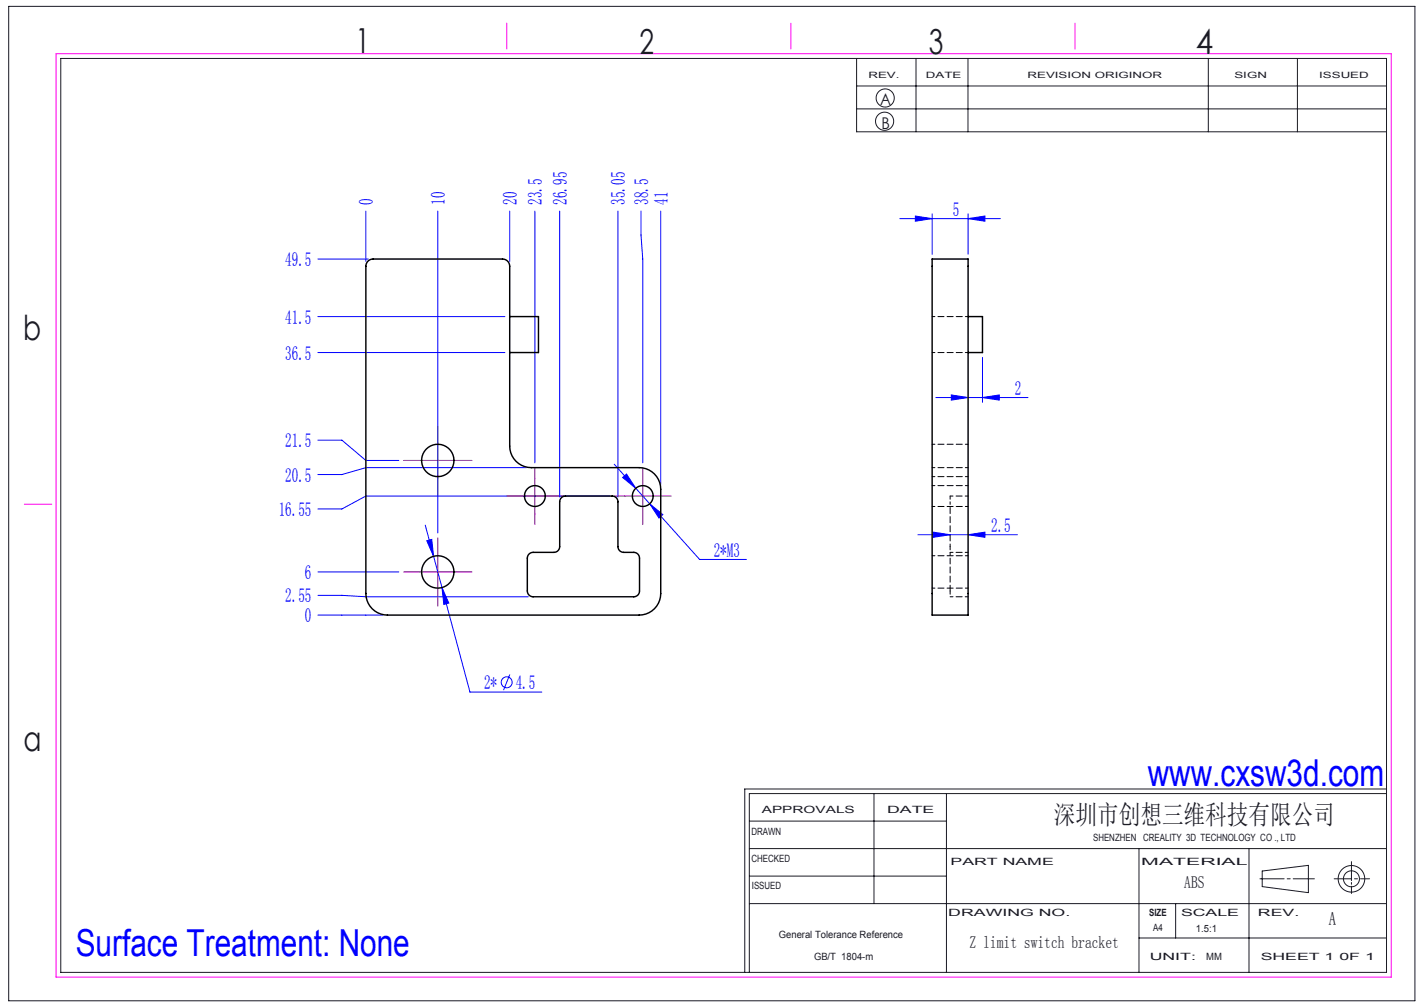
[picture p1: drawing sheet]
<svg xmlns="http://www.w3.org/2000/svg" width="297mm" height="210mm" viewBox="0 0 297 210" stroke-linecap="round" stroke-linejoin="round" font-family="sans-serif">
<g fill="none" stroke="#191924" stroke-width=".21">
<path d="M1.8 1.3h293.3v207.4h-293.3zM12.7 12.2h276.5v190.6h-276.5zM178.7 12.2v15.3h110.5M178.7 17.9h110.5M191.1 12.2v15.3M201.9 12.2v15.3M252 12.2v15.3M270.6 12.2v15.3M178.7 22.7h110.5M156.3 177h132.9M156.3 171.2h41.1M182.3 165.5v22.9"/>
<path d="M197.4 165.5v37.3M237.6 177v25.8M260.5 177v25.8M281.9 179.7v4M289.2 165.5h-132.9v37.3M289.2 164.5h-133.9v38.3M156.3 188.4h132.9M156.3 182.7h41.1M237.6 195.6h51.6M245.2 188.4v7.2M262.8 183.3h5M263.3 181.6l9.6-1.1v5.7l-9.6-1.3z"/>
<path d="M268.5 183.3h.6M269.7 183.3h4.4M278.3 183.3h3.6M281.9 184v.4M281.9 184.8v1.5M282.5 183.3h.6M283.8 183.3h1.9"/>
<circle cx="184.5" cy="25.3" r="1.89"/>
<circle cx="184.6" cy="20.4" r="1.89"/>
<circle cx="281.9" cy="183.3" r="1.67"/>
<circle cx="281.9" cy="183.3" r="2.77"/>
</g>
<path d="M11.7 11.2h278.5v192.6h-278.5zM105.7 4.8v5.4M165 4.8v5.4M224.2 4.8v5.4M5.1 105.1h5.7" fill="none" stroke="#f0f" stroke-width=".21"/>
<g fill="none" stroke="#00f" stroke-width=".21">
<path d="M66.3 54h10.5M76.3 44v10.5M91.3 44v67.1M106.3 44v10.5M111.6 44v52.5M116.7 44v59.6M128.9 44v59.6M133.7 44v5l.4 5v42.5M137.8 44v57M187.7 45.6h20.9M190.9 45.1l3.5 .5-3.5 .5zM194.4 44.6v8.4"/>
<path d="M201.9 45.6l3.5-.5v1zM201.9 44.6v8.4M66.3 73.5h39M66.3 66h39M204.9 74.5v9.4M66.3 91.8h5l5 4.2h6.9M109.8 97.5h-33.5l-5 1.5h-5M128.1 96.8l17.8 19.9h9.8M129.9 99.6l.8-.7 1.9 2.9zM195.2 82.9h19.2M198.4 82.4l3.5 .5-3.5 .5zM204.9 82.9l3.5-.5v1z"/>
<path d="M66.3 119.3h16.9M88.7 109.5l9.3 34.8h15M89 112.8l1-.3 .4 3.5zM127.1 103.4h-50.8l-5 2.7h-5M135.5 105.1l2.7 2.2-.8 .7zM191.4 111.5h20.8M194.7 111l3.5 .5-3.5 .6zM201.9 111.5l3.5-.5v1.1zM66.3 128.3h13.5M66.3 124.2h5l5 .3h33.9M92.2 122.5l1.4 3.3-1 .3zM106.3 140.7l-1.3 3.2"/>
<circle cx="105.7" cy="142.3" r="1.14"/>
</g>
<g fill="none" stroke="#f00" stroke-width=".21" stroke-dasharray="30.5 1.3 1.3 1.3">
<path d="M87.6 96h-3.4M91.3 92.3v-3.4M91.3 99.8v3.3M95.1 96h3.3M111.6 99.7v-2.2M134.1 99.7v-2.2M87.6 119.3h-3.4M91.3 115.5v-3.4M95.1 119.3h3.3M107.8 103.4h-2.2M111.6 107.2v2.2M115.3 103.4h2.2"/>
<path d="M130.3 103.4h-2.2M134.1 107.2v2.2M137.8 103.4h2.2M91.3 123v3.4"/>
</g>
<path d="M87.6 96h7.5M91.3 92.3v7.5M111.6 99.7v7.5M134.1 99.7v7.5M87.6 119.3h7.5M91.3 115.5v7.5M107.8 103.4h7.5M130.3 103.4h7.5" fill="none" stroke="#f00" stroke-width=".21"/>
<g fill="#00f">
<path d="M89 112.8l1.4 3.2-.4-3.5zM92.2 122.5l.4 3.6 1-.3zM129.9 99.6l2.7 2.2-1.9-2.9zM135.5 105.1l1.9 2.9 .8-.7z"/>
<path d="M190.9 45.1l3.5 .5-3.5 .5zM201.9 45.6l3.5-.5v1zM198.4 82.4l3.5 .5-3.5 .5zM204.9 82.9l3.5-.5v1zM194.7 111l3.5 .5-3.5 .6zM201.9 111.5l3.5-.5v1.1z"/>
</g>
<g fill="none" stroke="#000" stroke-width=".3">
<path d="M76.7 54.5l.5-.4 .6-.1h27a1.5 1.5 0 0 1 1.5 1.5v37.5a4.5 4.5 0 0 0 4.5 4.5h22.5a4.5 4.5 0 0 1 4.5 4.5v21.8a4.5 4.5 0 0 1-4.5 4.5h-52.5a4.5 4.5 0 0 1-4.5-4.5v-68.3l.1-.6zM194.4 54h7.5v74.3h-7.5zM106.3 66h6v7.5h-6M201.9 66h3v7.5h-3M117.1 103.8l.8-.4h9.8a1.2 1.2 0 0 1 1.2 1.2v9.4a1.2 1.2 0 0 0 1.2 1.2h2.1a1.2 1.2 0 0 1 1.2 1.2v6.9a1.2 1.2 0 0 1-1.2 1.2h-21a1.2 1.2 0 0 1-1.2-1.2v-6.9a1.2 1.2 0 0 1 1.2-1.2h4.3a1.2 1.2 0 0 0 1.2-1.2v-9.4z"/>
<circle cx="91.3" cy="96" r="3.4"/>
<circle cx="91.3" cy="119.3" r="3.4"/>
<circle cx="111.6" cy="103.4" r="2.17"/>
<circle cx="134.1" cy="103.4" r="2.17"/>
</g>
<g fill="none" stroke="#000" stroke-width=".21" stroke-dasharray="1.3 .6" stroke-dashoffset=".7">
<path d="M201.9 73.5h-7.5M201.9 66h-7.5M194.4 97.5h7.5M194.4 99.4h7.5M201.9 92.6h-7.5M194.4 105.6h7.5M198.2 114v-9.4M201.9 115.2h-3.7M201.9 103.4h-3.7M201.9 115.9h-7.5M201.9 101.3h-7.5M194.4 122.6h7.5"/>
<path d="M198.2 124.5h3.7"/>
</g>
<path d="M198.2 115.2v1.2M198.2 114v1.2M198.2 103.4v1.2M198.2 123.3v1.2" fill="none" stroke="#000" stroke-width=".21" stroke-dasharray="1.3 .6" stroke-dashoffset=".6"/>
<path d="M198.2 123.3v-6.9" fill="none" stroke="#000" stroke-width=".21" stroke-dasharray="1.3 .6" stroke-dashoffset=".1"/>
<g font-size="7.8" fill="#00f">
<text x="239.4" y="163.9">www.cxsw3d.com</text>
<text x="15.8" y="199.3">Surface Treatment: None</text>
</g>
<g font-size="7.2" fill="#191924">
<text x="74.1" y="11">1</text>
<text x="133.4" y="11.2">2</text>
<text x="193.7" y="11.3">3</text>
<text x="249.4" y="11.3">4</text>
<text x="4.8" y="70.9">b</text>
<text x="4.9" y="156.5">a</text>
</g>
<text font-size="5.6" fill="#191924" x="219.8" y="171.8">深圳市创想三维科技有限公司</text>
<g font-size="4.1" fill="#00f">
<text x="77.8" y="42.7" transform="rotate(-90 77.8 42.7)">0</text>
<text x="92.8" y="42.7" transform="rotate(-90 92.8 42.7)">10</text>
<text x="107.8" y="42.7" transform="rotate(-90 107.8 42.7)">20</text>
<text x="113" y="42.7" transform="rotate(-90 113 42.7)">23.5</text>
<text x="118.2" y="42.7" transform="rotate(-90 118.2 42.7)">26.95</text>
<text x="130.3" y="42.7" transform="rotate(-90 130.3 42.7)">35.05</text>
<text x="135.2" y="42.7" transform="rotate(-90 135.2 42.7)">38.5</text>
<text x="139.3" y="42.7" transform="rotate(-90 139.3 42.7)">41</text>
<text x="198.7" y="45">5</text>
<text x="59.5" y="55.5">49.5</text>
<text x="59.5" y="67.5">41.5</text>
<text x="59.5" y="75">36.5</text>
<text x="211.7" y="82.3">2</text>
<text x="59.5" y="93.3">21.5</text>
<text x="59.5" y="100.4">20.5</text>
<text x="58.1" y="107.6">16.55</text>
<text x="206.7" y="110.9">2.5</text>
<text x="148.9" y="116.1">2*M3</text>
<text x="59.5" y="125.6">2.55</text>
<text x="63.6" y="120.7">6</text>
<text x="63.6" y="129.7">0</text>
<text x="101" y="143.8">2*</text>
<text x="107.6" y="143.8">4.5</text>
</g>
<text font-size="3.9" fill="#191924" x="277.2" y="193">A</text>
<g font-size="3.5" fill="#191924">
<text x="247" y="185.2">ABS</text>
<text x="202.2" y="197.7">Z limit switch bracket</text>
</g>
<g font-size="3.4" fill="#191924">
<text x="183.6" y="22">A</text>
<text x="183.8" y="27">B</text>
</g>
<g font-size="2.1" fill="#191924">
<text x="158.9" y="169.5">APPROVALS</text>
<text x="185" y="169.5">DATE</text>
<text x="156.7" y="174.2">DRAWN</text>
<text x="156.7" y="179.7">CHECKED</text>
<text x="228" y="175.4">SHENZHEN CREALITY 3D TECHNOLOGY CO ., LTD</text>
<text x="156.8" y="185.4">ISSUED</text>
<text x="198.2" y="180.4">PART NAME</text>
<text x="238" y="180.4">MATERIAL</text>
<text x="197.8" y="191">DRAWING NO.</text>
<text x="239.7" y="191">SIZE</text>
<text x="246.3" y="191">SCALE</text>
<text x="262.4" y="191">REV.</text>
<text x="162.4" y="195.6">General Tolerance Reference</text>
<text x="240.5" y="194.1">A4</text>
<text x="249.4" y="194.3">1.5:1</text>
<text x="169.8" y="200.2">GB/T 1804-m</text>
<text x="239.8" y="200.2">UNIT:</text>
<text x="251.6" y="200.2">MM</text>
<text x="262.9" y="200.2">SHEET 1 0F 1</text>
</g>
<g font-size="1.8" fill="#191924">
<text x="181.1" y="16.3">REV.</text>
<text x="193.1" y="16.3">DATE</text>
<text x="214.3" y="16.3">REVISION ORIGINOR</text>
<text x="257.5" y="16.3">SIGN</text>
<text x="275.1" y="16.3">ISSUED</text>
</g>
</svg>
